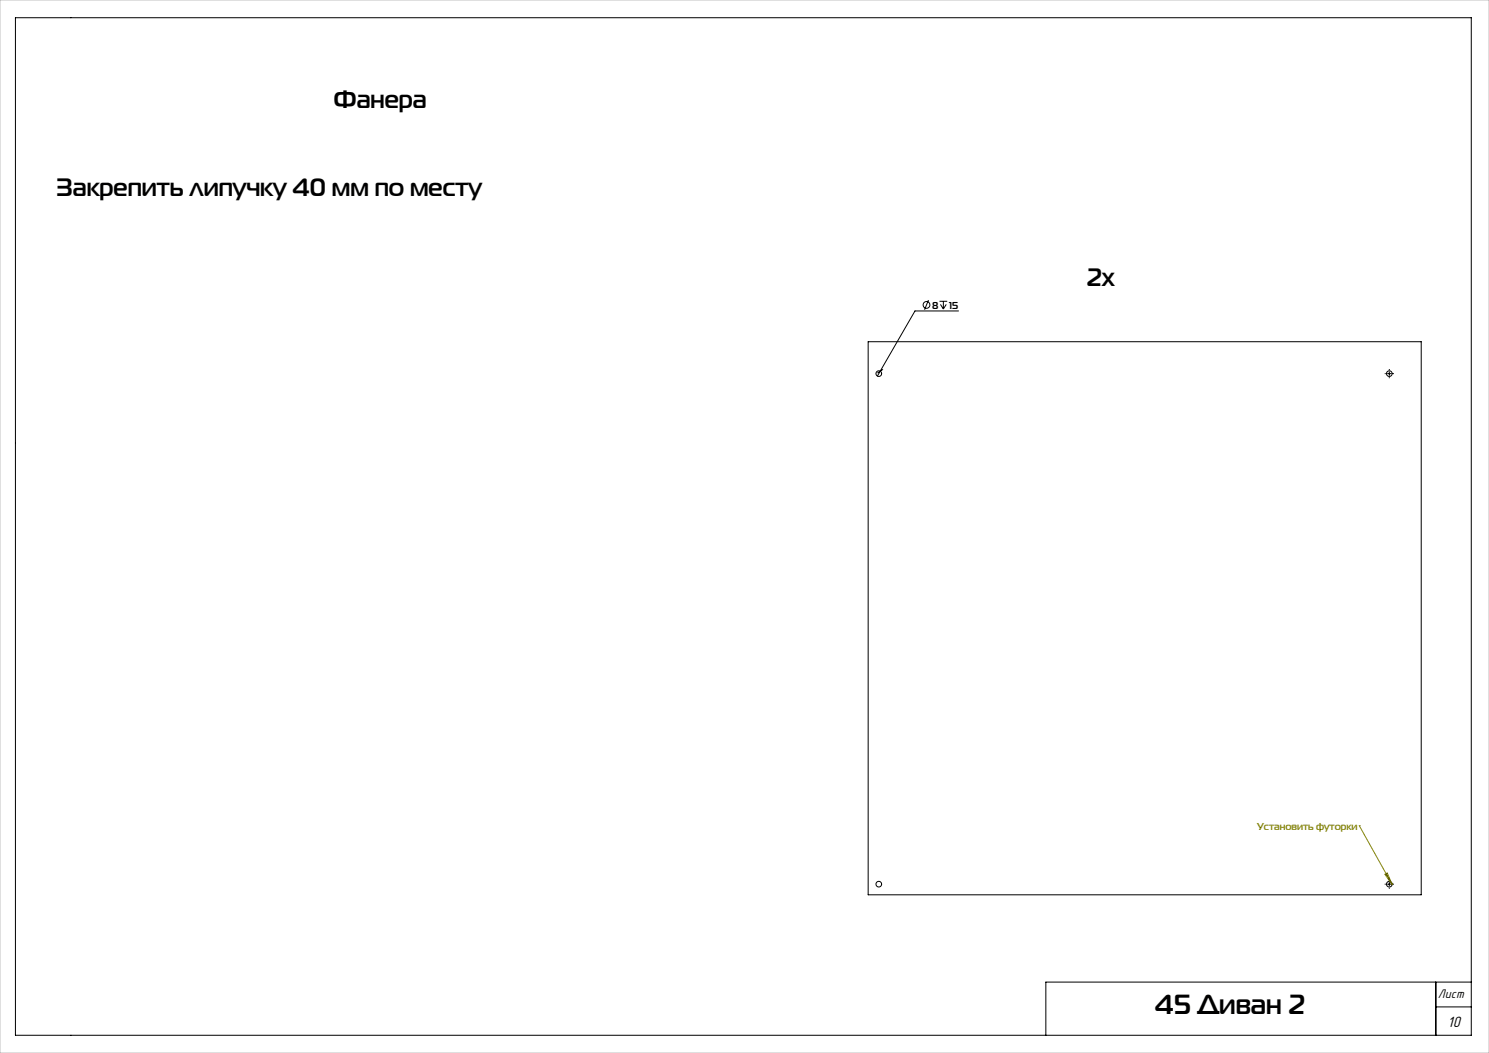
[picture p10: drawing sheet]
<svg xmlns="http://www.w3.org/2000/svg" width="420mm" height="297mm" viewBox="0 0 420 297" stroke-linecap="round" stroke-linejoin="round" font-family="sans-serif">
<g fill="none" stroke="#000" stroke-width=".28">
<path d="M4.4 5h410.6v287h-410.6zM244.9 96.4h156v156h-156zM261.9 84.6l-1.1 2.8M265 85h2.2M265.3 85.9l.8 1.3M266.1 85v2.2M266.9 85.9l-.8 1.3M270.4 87.7h-12.3l-10.6 18.4M249 104.2l-1.4 1M391.4 105.4h1M391.9 104.9v1M391.4 249.4h1"/>
<path d="M391.9 248.9v1M405 277v15M415 277h-120v15M405 284h10"/>
<circle cx="261.3" cy="86" r=".95"/>
<circle cx="247.9" cy="105.4" r=".8"/>
<circle cx="391.9" cy="105.4" r=".8"/>
<circle cx="247.9" cy="249.4" r=".8"/>
<circle cx="391.9" cy="249.4" r=".8"/>
</g>
<path d="M383.4 232.9h.1M383.4 232.9l9.3 16.6M390.6 246.6l.7-.4 1.4 3.3z" fill="none" stroke="#808000" stroke-width=".28"/>
<path d="M390.9 105.4h-.3M391.9 104.4v-.3M391.9 106.4v.3M392.9 105.4h.3M390.9 249.4h-.3M391.9 248.4v-.3M391.9 250.4v.3M392.9 249.4h.3" fill="none" stroke="#000" stroke-width=".28" stroke-dasharray="15.2 1.3 1.3 1.3" stroke-linecap="butt"/>
<path d="M0 0h420v297h-420z" fill="none" stroke="#c0c0c0" stroke-width=".28"/>
<path d="M390.6 246.6l.7-.4 1.4 3.3z" fill="#808000"/>
<text font-size="7.8" x="325.8" y="285.9">45 Диван 2</text>
<g font-size="7.1">
<text x="94" y="30.6">Фанера</text>
<text x="15.9" y="55.2">Закрепить липучку 40 мм по месту</text>
<text x="306.5" y="80.8">2х</text>
</g>
<text font-size="4.4" x="408.3" y="289.8">10</text>
<text font-size="3.7" x="405.6" y="281.4">Лист</text>
<g font-size="2.8">
<text x="262.9" y="87.2">8</text>
<text x="267.8" y="87.2">15</text>
</g>
<text font-size="2.8" fill="#808000" x="354.6" y="234">Установить футорки</text>
</svg>
